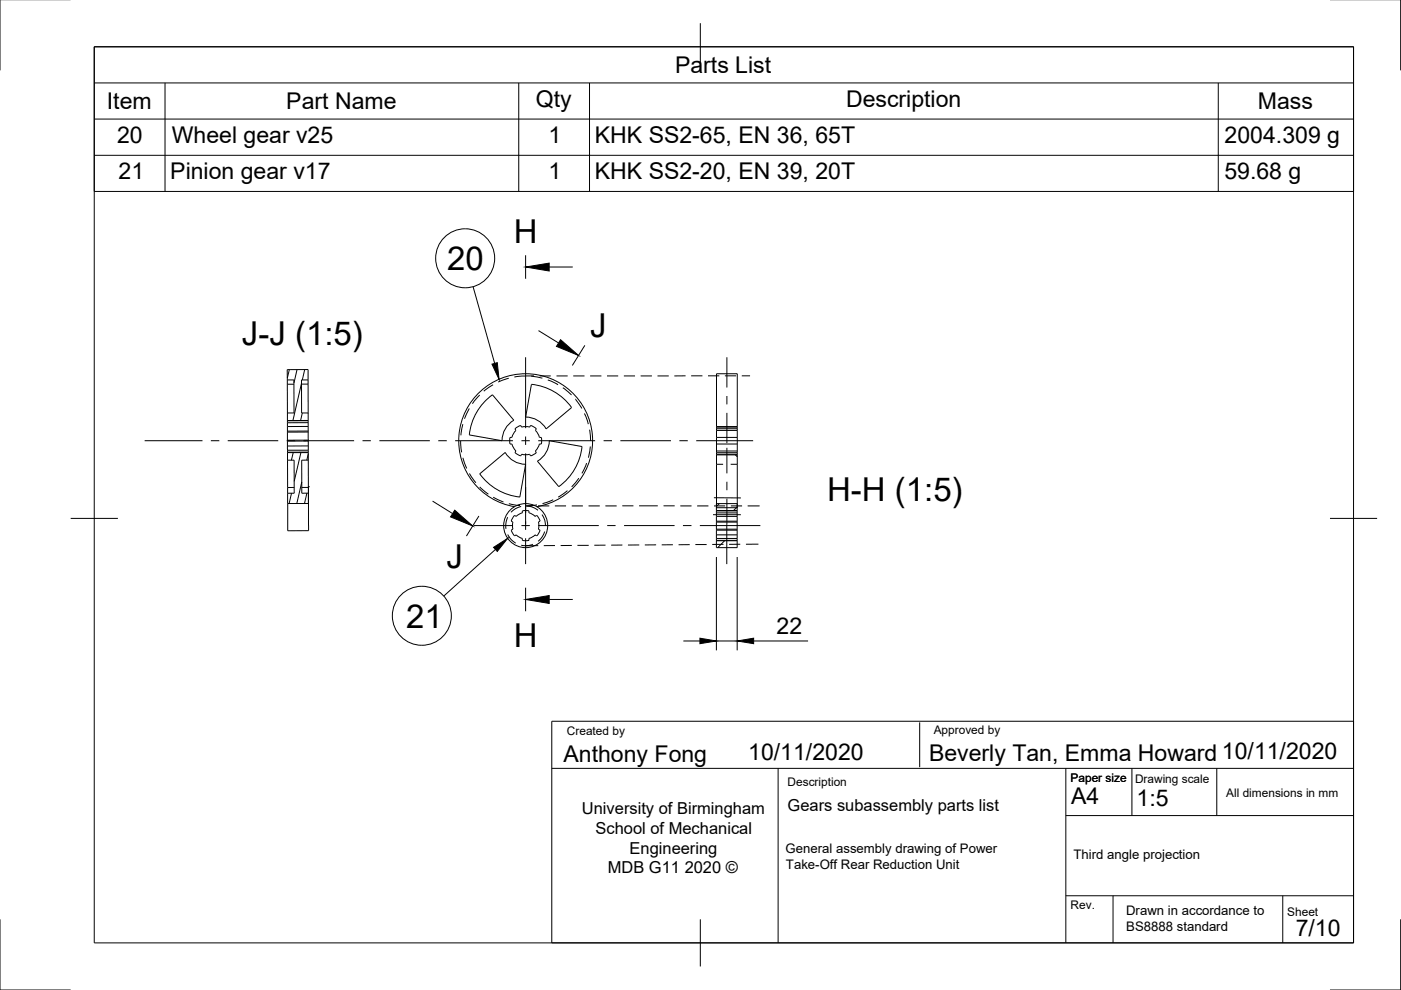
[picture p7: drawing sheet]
<svg xmlns="http://www.w3.org/2000/svg" width="297mm" height="210mm" viewBox="0 0 297 210" stroke-linecap="round" stroke-linejoin="round" font-family="sans-serif">
<!-- layer: Visible -->
<g fill="none" stroke="#000" stroke-width=".21">
<path d="M60.9 80.6v.9M60.9 80.6h1.4v7h-1.4M60.9 80.6v-2.2h4.4v2.2M60.9 81.5h1.4M60.9 81.5v6.1M60.9 89.6v.8M60.9 90.4v1M60.9 91.6v1.7M60.9 93.5v1.1M60.9 94.6l.1 .9M60.9 87.6v2M60.9 91.4v.2"/>
<path d="M60.9 93.3v.2M60.9 89.2h4.4M61 95.9v.1M61 97.6h1.4v7h-1.4M61 95.5v.4M61 96v1.6M61 96h4.4M61 97.6v5.8M61 95.5h4.4M63.9 81.4h1.4M65.3 80.6v.8M65.3 80.6h-1.4v7h1.4"/>
<path d="M65.3 81.4v6.2M65.3 89.6v.8M65.3 90.4v1M65.3 91.6l.1 1.7M65.3 87.6v2M65.3 91.4v.2M65.3 89.1l-4.4 .1M65.3 89.6h-4.4M65.3 90.4h-4.4M65.3 91.4h-4.4M65.3 91.6h-4.4M65.4 93.5v1"/>
<path d="M65.4 94.5v1M65.4 95.9v.1M65.4 97.6h-1.4v7h1.4M65.4 93.3v.2M65.4 95.5v.4M65.4 96v1.6M65.4 97.6v5.7M65.4 93.3h-4.5M65.4 93.5h-4.5M65.4 94.5l-4.5 .1M65.4 95.9h-4.4M102.9 85l1.5-1.3 4.6 5.4a5 5 0 0 0-2.6 4.3l-6.9-1.2a12 12 0 0 1 3.4-7.2z"/>
<path d="M108.5 92.7h-.4v.7v.7h.4M108.5 94.1l.4 .8 .5 .7M109.2 96l1.2 .7 .2-.4 .9 .1 .8-.1M109.4 95.6l-.2 .4M109.4 91.3l-.5 .6-.4 .8M111.4 98.4l-1.2 7M111.5 98.4a5 5 0 0 1-4.4-2.5l-5.4 4.6M112.3 96.3l.2 .4M112.3 90.6l-.8-.2-.9 .2-.2-.4-1.2 .7 .2 .4M112.5 90.2l-.2 .4M112.5 90.2l1.2 .7-.2 .4 .5 .6 .4 .8h.4v1.4h-.4l-.4 .8-.5 .7 .2 .4M112.7 81.5l-1.3 6.9"/>
<path d="M112.7 81.5a11.9 11.9 0 0 1 8.5 4.9l-5.4 4.5a5 5 0 0 0-4.3-2.5M113.7 96l-1.2 .7M151.9 96.3v.1M151.9 94.1v1.5M151.9 92.7v1.4M151.9 91.3v1.4M151.9 90.4v.2M151.9 94.1h4.4M151.9 92.7h4.4M151.9 90.4v-11.2h4.4v11.2M151.9 90.6v.7M151.9 95.6v.7"/>
<path d="M151.9 96.4v12.3M151.9 98.4h1.4M151.9 96.4h4.4M151.9 90.4h4.4M151.9 96.3h4.4M151.9 96h4.4M151.9 95.6h4.4M151.9 91.3h4.4M151.9 90.9h4.4M151.9 90.6h4.4M154.9 98.4h1.4M156.3 96.3v.1"/>
<path d="M156.3 94.1v1.5M156.3 92.7v1.4M156.3 91.3v1.4M156.3 90.4v.2M156.3 90.6v.7M156.3 95.6v.7M156.3 96.4v12.3M61 103.4v1.2M62.4 103.3l-1.4 .1M64 103.3h1.4M65.4 103.2v9.3h-4.4v-5.7M65.4 103.2h.1"/>
<path d="M65.4 103.3v1.3M65.4 104.6v2.2h-4.4v-2.2M101.7 100.5a12 12 0 0 0 8.5 4.9M108.7 112.2l-.3 .2 .7 1.2M108.8 110.7v1.5M109.1 107.4a14.2 14.2 0 0 1-9.5-21.7 14.2 14.2 0 0 1 23.7 0 14.2 14.2 0 0 1-9.5 21.7M109.1 113.6l.4-.2 1.3 .8-.1 .4M109.5 109.5l-.4-.2-.4 .5-.3 .7 .3 .2M110.7 108.7l.1-.4 .7-.1 .7 .1-.1 .4M110.8 108.7l-1.3 .8M112.2 108.7l1.3 .8M112.2 114.6h-1.4"/>
<path d="M113.4 109.5l.4-.2 .7 1.2-.3 .2v1.5l.3 .2-.7 1.2M113.8 113.6l-.3-.2-1.3 .8-.1 .4M118.5 103.2a11.9 11.9 0 0 0 4.9-8.5l-6.9-1.3a5 5 0 0 1-2.5 4.4l4.5 5.4M151.9 113.4v.8M151.9 112.4v1M151.9 110.7v1.5M151.9 109.5v1M151.9 108.7v.8M151.9 108.2h4.4M151.9 114.2v1.9h4.4v-1.9M151.9 106.8h4.4M151.9 110.5v.2"/>
<path d="M151.9 112.2v.2M151.9 114.7h4.4M151.9 114.6h4.4M151.9 108.3h4.4M151.9 114.2h4.4M151.9 113.4h4.4M151.9 112.2h4.4M151.9 110.7h4.4M151.9 109.5h4.4M151.9 108.7h4.4M151.9 110.5h4.4M151.9 112.4h4.4"/>
<path d="M151.9 107.6h4.4M156.3 113.4v.8M156.3 110.7v1.5M156.3 108.7v.8M156.3 109.5v1M156.3 112.4v1M156.3 110.5v.2M156.3 112.2v.2"/>
<circle cx="111.5" cy="111.4" r="4.7"/>
</g>
<!-- layer: Border -->
<path d="M0 -.1v15M297 -.1v15M20 9.9h267v190h-267zM148.5 4.9v10M15 109.9h10M282 109.9h10M0 194.9v15h15M148.5 194.9v10M297 194.9v15h-15" fill="none" stroke="#000" stroke-width=".21"/>
<!-- layer: TitleBlock -->
<path d="M117 152.9h170v47h-170zM195 153.2v9.5M117 162.9h170M165 162.9v37M226 172.9h61M226 162.9v37M240 162.9v10M258 162.9v10M226 189.9h61M236 189.9v10M272 189.9v10" fill="none" stroke="#000" stroke-width=".21"/>
<!-- layer: Center Lines -->
<g fill="none" stroke="#000" stroke-width=".21">
<path d="M111.4 75.7v15.1M154.1 75.7v6.5M30.7 93.4h12.2M44.7 93.4h1.8M48.3 93.4h10.7M60.8 93.4h1.8M64.3 93.4h10.8M76.9 93.4h1.7M80.4 93.4h10.7M92.9 93.4h1.8M96.5 93.4h12.3M110.6 93.4h1.7"/>
<path d="M111.4 92.6v1.7M111.4 96.1v16.2M114.1 93.4h12.1M128 93.4h1.8M131.5 93.4h10.8M144 93.4h1.8M147.6 93.4h12.1M154.1 84v1.7M154.1 87.5v6.5M154.1 94.9v5.5M100.5 111.4h8.3M110.6 111.4h1.7"/>
<path d="M111.4 114.1v5.5M114.1 111.4h12.9M128.7 111.4h1.8M132.3 111.4h10.7M144.8 111.4h1.8M148.4 111.4h12.8M154.1 111.1v8.5M154.1 102.1v1.8M154.1 105.7v5.4"/>
</g>
<!-- layer: Hatching -->
<g fill="none" stroke="#000" stroke-width=".21">
<path d="M61.3 78.4l-.4 1.8M63 78.4l-.7 2.8M64.6 78.4l-.5 2.2M62.2 96l-.4 1.6M63.8 96l-1.4 6.1M63.9 81.3l-1.8 7.9M64.1 87.6l-.4 1.6M65.4 96.2l-.4 1.4M155.9 96.4l.4 .4M61.8 104.6l-.5 2.2M64 102.2l-1.1 4.6M65.1 104.6l-.5 2.2"/>
<path d="M152.5 106.8l-.6 .6M153.6 114.7l-1.4 1.4M156.3 107.5l-.8 .7"/>
</g>
<!-- layer: Annotations -->
<path d="M111.4 54.1v5M116.4 56.6h5M114.2 70.1l4.2 2.6M124 73.2l-2.7 4.3M91.7 106.2l4.3 2.7M101.5 109.4l-2.6 4.3M111.4 124.6v5M116.4 127.1h5" fill="none" stroke="#000" stroke-width=".21"/>
<path d="M111.4 56.6l5-.8v1.7zM118.9 72l3.8 3.4-4.7-2zM96.4 108.2l3.8 3.3-4.7-1.9zM111.4 127.1l5-.8v1.6z" fill="#000" stroke="#000" stroke-width=".21"/>
<!-- layer: BOM -->
<g fill="none" stroke="#000" stroke-width=".21">
<path d="M20 9.9h267v30.7h-267zM20 17.6h267M35 17.6v23M110 17.6v23M125 17.6v23M258.3 17.6v23M20 25.2h267M20 32.9h267M100.3 60.8l4.6 16.2M105.1 116.5l-11 9.9"/>
<circle cx="98.6" cy="54.8" r="6.3"/>
<circle cx="89.4" cy="130.6" r="6.3"/>
</g>
<path d="M104.3 77.2l1.1-.3 .4 3.5zM104.6 116l3-1.9-2.2 2.8z" fill="#000" stroke="#000" stroke-width=".21"/>
<!-- layer: Sketch2 -->
<g fill="none" stroke="#000" stroke-width=".21">
<path d="M111.4 79.7l-2.3 .2M112.6 79.8l2.4 .4M97.7 93.5l.2 2.4M98.1 89.9l-.4 2.4M98.1 97.1l.9 2.2M99.5 86.6l-1 2.2M101.7 83.7l-1.5 1.9M104.5 81.6l-1.9 1.3M107.9 80.2l-2.3 .8M116.1 80.6l2.2 1M119.3 82.2l1.9 1.5M122 84.6l1.4 2"/>
<path d="M123.9 87.7l.8 2.2M124.4 98.2l-1 2.2M125 91.1l.2 2.4M125.2 94.7l-.4 2.3M99.5 100.4l1.4 2M101.7 103.2l1.8 1.6M104.6 105.4l2.1 1M107.6 109.7l-.3 .9v1.5M107.7 113.3v.2a3.9 3.9 0 0 0 1.6 1.6M107.9 106.8l2.4 .4M110.5 107.4h-.1a4.2 4.2 0 0 0-2 1.2M111.8 107.3l1 .2 1.3 .7"/>
<path d="M113 115.4l-1.4 .3-1.1-.1M113.9 107.1l-2.4 .2M114.9 109.1l.1 .2a3.9 3.9 0 0 1 .7 2.2M115.5 112.7l-.5 1-.9 1.1M117.3 106l-2.3 .8M120.3 104l-2 1.4M122.7 101.4l-1.5 1.8"/>
</g>
<!-- layer: Sketch3 -->
<g fill="none" stroke="#000" stroke-width=".21">
<path d="M111.4 79.7h1.8M114.4 79.7h2.4M118 79.7h2.4M121.5 79.7h2.4M125.1 79.7h2.4M128.7 79.7h2.4M132.3 79.7h2.3M135.8 79.7h2.4M139.4 79.7h2.4M145.4 79.7h-2.4M146.5 79.7h2.4M150.1 79.7h2.4"/>
<path d="M153.7 79.7h2.4M157.3 79.7h1.7M111.4 107.3h1.5M114.1 107.3h2.4M114.1 115.7h-2.7M117.6 107.3h2.4M117.7 115.7h-2.4M121.2 107.3h2.4M121.2 115.6l-2.3 .1M122.4 115.6h2.4M124.8 107.3h2.4M128.4 107.3h2.3"/>
<path d="M128.4 115.6h-2.4M131.9 107.2h2.4M132 115.6h-2.4M135.5 107.2h4M135.5 115.5l-2.4 .1M139.1 115.5h-2.4M140.7 107.2h2.3M142.7 115.5h-2.4M144.2 107.3h2.4M146.2 115.5h-2.3M147.4 115.5h2.4M147.8 107.3h2.4"/>
<path d="M151.2 109.1h5.9M151.4 105.5l5.7 .1M151.4 107.3h2.4M153.4 115.4h-2.4M155 107.3h2.3M157 115.4h-2.4M158.5 107.3h2.6M160.8 115.4h-2.6"/>
</g>
<!-- layer: Dimensions -->
<path d="M151.9 118.1v19.8M156.3 118.1v19.8M144.9 135.9h3.5M151.9 135.9h4.4M159.8 135.9h11.5" fill="none" stroke="#000" stroke-width=".21"/>
<path d="M148.4 135.3l3.5 .6-3.5 .6zM156.3 135.9l3.5-.6v1.2z" fill="#000" stroke="#000" stroke-width=".21"/>
<g font-size="7">
<text x="108.9" y="51.6">H</text>
<text x="94.8" y="57.2">20</text>
<text x="125.1" y="71.3">J</text>
<text x="51.3" y="73.1">J-J (1:5)</text>
<text x="175.4" y="106.2">H-H (1:5)</text>
<text x="94.6" y="120.5">J</text>
<text x="86.1" y="133.1">21</text>
<text x="108.9" y="137.1">H</text>
</g>
<g font-size="4.9">
<text x="143.1" y="15.5">Parts List</text>
<text x="22.7" y="23.1">Item</text>
<text x="60.7" y="23.1">Part Name</text>
<text x="113.6" y="22.7">Qty</text>
<text x="179.4" y="22.7">Description</text>
<text x="266.7" y="23.1">Mass</text>
<text x="24.8" y="30.3">20</text>
<text x="36.4" y="30.3">Wheel gear v25</text>
<text x="116.3" y="30.3">1</text>
<text x="126.1" y="30.3">KHK SS2-65, EN 36, 65T</text>
<text x="259.7" y="30.3">2004.309 g</text>
<text x="25.1" y="37.9">21</text>
<text x="36.1" y="37.9">Pinion gear v17</text>
<text x="116.3" y="37.9">1</text>
<text x="126.1" y="38">KHK SS2-20, EN 39, 20T</text>
<text x="259.6" y="37.9">59.68 g</text>
<text x="164.7" y="134.4">22</text>
<text x="119.5" y="161.5">Anthony Fong</text>
<text x="158.6" y="161.2">10/11/2020</text>
<text x="197" y="161.4">Beverly Tan, Emma Howard 10/11/2020</text>
<text x="227.1" y="170.4">A4</text>
<text x="241" y="170.9">1:5</text>
<text x="274.7" y="198.6">7/10</text>
</g>
<g font-size="3.5">
<text x="123.4" y="172.6">University of Birmingham</text>
<text x="167" y="171.9">Gears subassembly parts list</text>
<text x="126.3" y="176.8">School of Mechanical</text>
<text x="128.9" y="185.2">MDB G11 2020 ©</text>
<text x="133.5" y="181">Engineering</text>
</g>
<g font-size="2.8">
<text x="166.6" y="180.9">General assembly drawing of Power</text>
<text x="166.6" y="184.3">Take-Off Rear Reduction Unit</text>
<text x="227.6" y="182.2">Third angle projection</text>
<text x="238.8" y="193.9">Drawn in accordance to</text>
<text x="238.8" y="197.3">BS8888 standard</text>
</g>
<g font-size="2.5">
<text x="120.2" y="155.9">Created by</text>
<text x="198" y="155.7">Approved by</text>
<text x="167" y="166.7">Description</text>
<text x="227" y="165.7">Paper size</text>
<text x="240.6" y="165.9">Drawing scale</text>
<text x="260" y="168.9">All dimensions in mm</text>
<text x="227" y="192.7">Rev.</text>
<text x="272.9" y="194.2">Sheet</text>
</g>
</svg>
